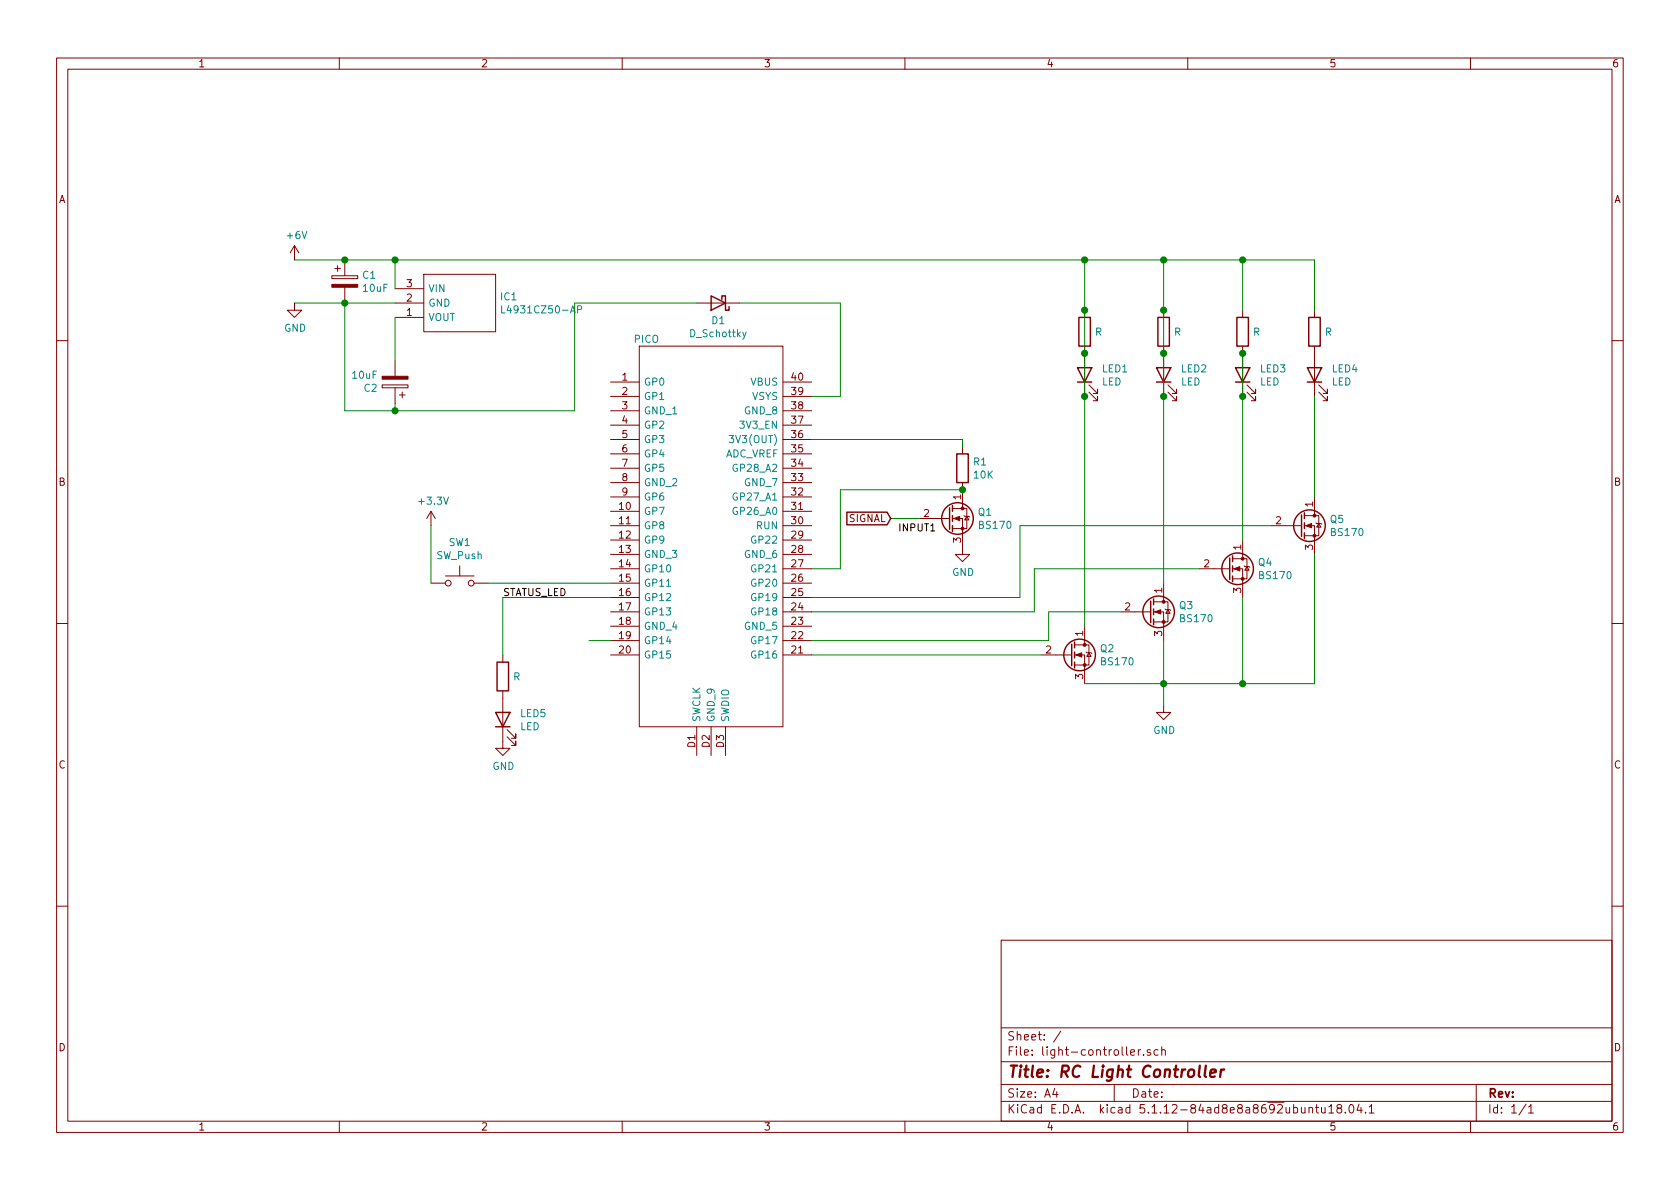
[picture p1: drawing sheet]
EESchema Schematic File Version 4
EELAYER 30 0
EELAYER END
$Descr A4 11693 8268
encoding utf-8
Sheet 1 1
Title "RC Light Controller"
Date ""
Rev ""
Comp ""
Comment1 ""
Comment2 ""
Comment3 ""
Comment4 ""
$EndDescr
$Comp
L power:+6V #PWR?
U 1 1
P 2050 1800
F 0 "#PWR?" H 2050 1650 50  0001 C CNN
F 1 "+6V" H 2065 1973 50  0000 C CNN
F 2 "" H 2050 1800 50  0001 C CNN
F 3 "" H 2050 1800 50  0001 C CNN
	1    2050 1800
	1    0    0    -1  
$EndComp
$Comp
L light-controller:L4931CZ50-AP IC1
U 1 1
P 2750 2000
F 0 "IC1" H 3478 1946 50  0000 L CNN
F 1 "L4931CZ50-AP" H 3478 1855 50  0000 L CNN
F 2 "TO-92" H 3500 2100 50  0001 L CNN
F 3 "http://www.st.com/web/en/resource/technical/document/datasheet/CD00000971.pdf" H 3500 2000 50  0001 L CNN
F 4 "L4931CZ50-AP, Low Dropout Voltage Regulator, 0.25A, 5 V +/-2%, 3-Pin TO-92" H 3500 1900 50  0001 L CNN "Description"
F 5 "" H 3500 1800 50  0001 L CNN "Height"
F 6 "STMicroelectronics" H 3500 1700 50  0001 L CNN "Manufacturer_Name"
F 7 "L4931CZ50-AP" H 3500 1600 50  0001 L CNN "Manufacturer_Part_Number"
F 8 "511-L4931CZ50-AP" H 3500 1500 50  0001 L CNN "Mouser Part Number"
F 9 "https://www.mouser.co.uk/ProductDetail/STMicroelectronics/L4931CZ50-AP?qs=UNGD%252Bru69Do2UQWm%252BhYTFw%3D%3D" H 3500 1400 50  0001 L CNN "Mouser Price/Stock"
F 10 "L4931CZ50-AP" H 3500 1300 50  0001 L CNN "Arrow Part Number"
F 11 "https://www.arrow.com/en/products/l4931cz50-ap/stmicroelectronics" H 3500 1200 50  0001 L CNN "Arrow Price/Stock"
	1    2750 2000
	1    0    0    -1  
$EndComp
$Comp
L power:GND #PWR?
U 1 1
P 2050 2100
F 0 "#PWR?" H 2050 1850 50  0001 C CNN
F 1 "GND" H 2055 1927 50  0000 C CNN
F 2 "" H 2050 2100 50  0001 C CNN
F 3 "" H 2050 2100 50  0001 C CNN
	1    2050 2100
	1    0    0    -1  
$EndComp
Wire Wire Line
	2050 2100 2400 2100
$Comp
L Device:CP C1
U 1 1
P 2400 1950
F 0 "C1" H 2518 1996 50  0000 L CNN
F 1 "10uF" H 2518 1905 50  0000 L CNN
F 2 "" H 2438 1800 50  0001 C CNN
F 3 "~" H 2400 1950 50  0001 C CNN
	1    2400 1950
	1    0    0    -1  
$EndComp
Connection ~ 2400 2100
Wire Wire Line
	2400 2100 2750 2100
Wire Wire Line
	2050 1800 2400 1800
$Comp
L Device:CP C2
U 1 1
P 2750 2650
F 0 "C2" H 2868 2696 50  0000 L CNN
F 1 "10uF" H 2868 2605 50  0000 L CNN
F 2 "" H 2788 2500 50  0001 C CNN
F 3 "~" H 2750 2650 50  0001 C CNN
	1    2750 2650
	-1   0    0    1   
$EndComp
Wire Wire Line
	2400 1800 2750 1800
Wire Wire Line
	2750 1800 2750 2000
Connection ~ 2400 1800
Wire Wire Line
	2400 2100 2400 2850
Wire Wire Line
	4000 2100 4850 2100
Wire Wire Line
	5850 2100 5850 2750
Wire Wire Line
	5150 2100 5850 2100
$Comp
L Device:D_Schottky D1
U 1 1
P 5000 2100
F 0 "D1" H 5000 2225 50  0000 C CNN
F 1 "D_Schottky" H 5000 2316 50  0000 C CNN
F 2 "" H 5000 2100 50  0001 C CNN
F 3 "~" H 5000 2100 50  0001 C CNN
	1    5000 2100
	-1   0    0    1   
$EndComp
$Comp
L Transistor_FET:BS170 Q2
U 1 1
P 7450 4550
F 0 "Q2" H 7654 4596 50  0000 L CNN
F 1 "BS170" H 7654 4505 50  0000 L CNN
F 2 "Package_TO_SOT_THT:TO-92_Inline" H 7650 4475 50  0001 L CIN
F 3 "https://www.onsemi.com/pub/Collateral/BS170-D.PDF" H 7450 4550 50  0001 L CNN
	1    7450 4550
	1    0    0    -1  
$EndComp
$Comp
L Device:LED LED1
U 1 1
P 7550 2600
F 0 "LED1" V 7589 2482 50  0000 R CNN
F 1 "LED" V 7498 2482 50  0000 R CNN
F 2 "" H 7550 2600 50  0001 C CNN
F 3 "~" H 7550 2600 50  0001 C CNN
	1    7550 2600
	0    -1   -1   0   
$EndComp
$Comp
L Device:R R2
U 1 1
P 7550 2300
F 0 "R2" H 7620 2346 50  0001 L CNN
F 1 "R" H 7620 2300 50  0000 L CNN
F 2 "" V 7480 2300 50  0001 C CNN
F 3 "~" H 7550 2300 50  0001 C CNN
	1    7550 2300
	1    0    0    -1  
$EndComp
$Comp
L Device:R R3
U 1 1
P 8100 2300
F 0 "R3" H 8170 2346 50  0001 L CNN
F 1 "R" H 8170 2300 50  0000 L CNN
F 2 "" V 8030 2300 50  0001 C CNN
F 3 "~" H 8100 2300 50  0001 C CNN
	1    8100 2300
	1    0    0    -1  
$EndComp
$Comp
L Device:LED LED2
U 1 1
P 8100 2600
F 0 "LED2" V 8139 2482 50  0000 R CNN
F 1 "LED" V 8048 2482 50  0000 R CNN
F 2 "" H 8100 2600 50  0001 C CNN
F 3 "~" H 8100 2600 50  0001 C CNN
	1    8100 2600
	0    -1   -1   0   
$EndComp
$Comp
L Device:R R4
U 1 1
P 8650 2300
F 0 "R4" H 8720 2346 50  0001 L CNN
F 1 "R" H 8720 2300 50  0000 L CNN
F 2 "" V 8580 2300 50  0001 C CNN
F 3 "~" H 8650 2300 50  0001 C CNN
	1    8650 2300
	1    0    0    -1  
$EndComp
$Comp
L Device:LED LED3
U 1 1
P 8650 2600
F 0 "LED3" V 8689 2482 50  0000 R CNN
F 1 "LED" V 8598 2482 50  0000 R CNN
F 2 "" H 8650 2600 50  0001 C CNN
F 3 "~" H 8650 2600 50  0001 C CNN
	1    8650 2600
	0    -1   -1   0   
$EndComp
$Comp
L Transistor_FET:BS170 Q3
U 1 1
P 8000 4250
F 0 "Q3" H 8204 4296 50  0000 L CNN
F 1 "BS170" H 8204 4205 50  0000 L CNN
F 2 "Package_TO_SOT_THT:TO-92_Inline" H 8200 4175 50  0001 L CIN
F 3 "https://www.onsemi.com/pub/Collateral/BS170-D.PDF" H 8000 4250 50  0001 L CNN
	1    8000 4250
	1    0    0    -1  
$EndComp
$Comp
L Transistor_FET:BS170 Q4
U 1 1
P 8550 3950
F 0 "Q4" H 8754 3996 50  0000 L CNN
F 1 "BS170" H 8754 3905 50  0000 L CNN
F 2 "Package_TO_SOT_THT:TO-92_Inline" H 8750 3875 50  0001 L CIN
F 3 "https://www.onsemi.com/pub/Collateral/BS170-D.PDF" H 8550 3950 50  0001 L CNN
	1    8550 3950
	1    0    0    -1  
$EndComp
Connection ~ 8100 1800
Wire Wire Line
	8100 1800 8650 1800
$Comp
L Device:R R1
U 1 1
P 6700 3250
F 0 "R1" H 6770 3296 50  0000 L CNN
F 1 "10K" H 6770 3205 50  0000 L CNN
F 2 "" V 6630 3250 50  0001 C CNN
F 3 "~" H 6700 3250 50  0001 C CNN
	1    6700 3250
	1    0    0    -1  
$EndComp
$Comp
L Transistor_FET:BS170 Q1
U 1 1
P 6600 3600
F 0 "Q1" H 6804 3646 50  0000 L CNN
F 1 "BS170" H 6804 3555 50  0000 L CNN
F 2 "Package_TO_SOT_THT:TO-92_Inline" H 6800 3525 50  0001 L CIN
F 3 "https://www.onsemi.com/pub/Collateral/BS170-D.PDF" H 6600 3600 50  0001 L CNN
	1    6600 3600
	1    0    0    -1  
$EndComp
$Comp
L power:GND #PWR?
U 1 1
P 6700 3800
F 0 "#PWR?" H 6700 3550 50  0001 C CNN
F 1 "GND" H 6705 3627 50  0000 C CNN
F 2 "" H 6700 3800 50  0001 C CNN
F 3 "" H 6700 3800 50  0001 C CNN
	1    6700 3800
	1    0    0    -1  
$EndComp
Wire Wire Line
	2400 2850 2750 2850
Wire Wire Line
	2750 2800 2750 2850
Text GLabel 6200 3600 0    50   Input ~ 0
SIGNAL
$Comp
L power:GND #PWR?
U 1 1
P 8100 4900
F 0 "#PWR?" H 8100 4650 50  0001 C CNN
F 1 "GND" H 8105 4727 50  0000 C CNN
F 2 "" H 8100 4900 50  0001 C CNN
F 3 "" H 8100 4900 50  0001 C CNN
	1    8100 4900
	1    0    0    -1  
$EndComp
Wire Wire Line
	5850 2750 5650 2750
Wire Wire Line
	4250 4450 4100 4450
Text Label 6250 3700 0    50   ~ 0
INPUT1
Connection ~ 7550 2150
Wire Wire Line
	7550 2150 7550 2450
Connection ~ 7550 2450
Wire Wire Line
	7550 2450 7550 2750
Connection ~ 8100 2150
Wire Wire Line
	8100 2150 8100 2450
Connection ~ 8100 2450
Wire Wire Line
	8100 2450 8100 2750
Connection ~ 8650 2450
Wire Wire Line
	7550 1800 7550 2150
Wire Wire Line
	8100 1800 8100 2150
Wire Wire Line
	8100 2750 8100 4050
Connection ~ 8100 2750
Wire Wire Line
	7300 4450 7300 4250
Wire Wire Line
	7300 4250 7800 4250
$Comp
L Device:LED LED4
U 1 1
P 9150 2600
F 0 "LED4" V 9189 2482 50  0000 R CNN
F 1 "LED" V 9098 2482 50  0000 R CNN
F 2 "" H 9150 2600 50  0001 C CNN
F 3 "~" H 9150 2600 50  0001 C CNN
	1    9150 2600
	0    -1   -1   0   
$EndComp
$Comp
L Device:R R?
U 1 1
P 9150 2300
F 0 "R?" H 9220 2346 50  0001 L CNN
F 1 "R" H 9220 2300 50  0000 L CNN
F 2 "" V 9080 2300 50  0001 C CNN
F 3 "~" H 9150 2300 50  0001 C CNN
	1    9150 2300
	1    0    0    -1  
$EndComp
Wire Wire Line
	8650 1800 8650 2150
Wire Wire Line
	8650 1800 9150 1800
Wire Wire Line
	9150 1800 9150 2150
Wire Wire Line
	8650 2450 8650 2750
Connection ~ 8650 1800
Wire Wire Line
	8650 2750 8650 3750
Connection ~ 8650 2750
Wire Wire Line
	8350 3950 7200 3950
Wire Wire Line
	7200 3950 7200 4250
$Comp
L Transistor_FET:BS170 Q5
U 1 1
P 9050 3650
F 0 "Q5" H 9254 3696 50  0000 L CNN
F 1 "BS170" H 9254 3605 50  0000 L CNN
F 2 "Package_TO_SOT_THT:TO-92_Inline" H 9250 3575 50  0001 L CIN
F 3 "https://www.onsemi.com/pub/Collateral/BS170-D.PDF" H 9050 3650 50  0001 L CNN
	1    9050 3650
	1    0    0    -1  
$EndComp
Wire Wire Line
	9150 2750 9150 3450
Wire Wire Line
	8850 3650 7100 3650
Wire Wire Line
	7100 3650 7100 4150
$Comp
L Device:LED LED5
U 1 1
P 3500 5000
F 0 "LED5" V 3539 4882 50  0000 R CNN
F 1 "LED" V 3448 4882 50  0000 R CNN
F 2 "" H 3500 5000 50  0001 C CNN
F 3 "~" H 3500 5000 50  0001 C CNN
	1    3500 5000
	0    -1   -1   0   
$EndComp
$Comp
L Device:R R?
U 1 1
P 3500 4700
F 0 "R?" H 3570 4746 50  0001 L CNN
F 1 "R" H 3570 4700 50  0000 L CNN
F 2 "" V 3430 4700 50  0001 C CNN
F 3 "~" H 3500 4700 50  0001 C CNN
	1    3500 4700
	1    0    0    -1  
$EndComp
Wire Wire Line
	3500 4150 3500 4550
$Comp
L power:GND #PWR?
U 1 1
P 3500 5150
F 0 "#PWR?" H 3500 4900 50  0001 C CNN
F 1 "GND" H 3505 4977 50  0000 C CNN
F 2 "" H 3500 5150 50  0001 C CNN
F 3 "" H 3500 5150 50  0001 C CNN
	1    3500 5150
	1    0    0    -1  
$EndComp
Wire Wire Line
	7550 4750 8100 4750
Wire Wire Line
	8100 4750 8100 4900
Wire Wire Line
	8100 4450 8100 4750
Connection ~ 8100 4750
Wire Wire Line
	8650 4150 8650 4750
Wire Wire Line
	8650 4750 8100 4750
Wire Wire Line
	9150 3850 9150 4750
Wire Wire Line
	9150 4750 8650 4750
Connection ~ 8650 4750
Text Label 3500 4150 0    50   ~ 0
STATUS_LED
Wire Wire Line
	5850 3400 5850 3950
Wire Wire Line
	5850 3950 5650 3950
Connection ~ 6700 3400
Wire Wire Line
	5850 3400 6700 3400
Wire Wire Line
	6400 3600 6200 3600
Wire Wire Line
	6700 3050 6700 3100
Wire Wire Line
	5650 3050 6700 3050
Wire Wire Line
	5650 4150 7100 4150
Wire Wire Line
	5650 4250 7200 4250
Wire Wire Line
	5650 4450 7300 4450
Wire Wire Line
	5650 4550 7250 4550
Wire Wire Line
	4250 4150 3500 4150
$Comp
L light-controller:PICO J?
U 1 1
P 4250 2650
F 0 "J?" H 4950 -39 50  0001 C CNN
F 1 "PICO" H 4500 2950 50  0000 C CNN
F 2 "PICO" H 5500 4850 50  0001 L CNN
F 3 "https://datasheets.raspberrypi.org/pico/pico_datasheet.pdf" H 5500 4750 50  0001 L CNN
F 4 "RP2040 microcontroller chip designed by Raspberry Pi in the United Kingdom 2  SPI, 2  I2C, 2  UART, 3  12-bit ADC, 16  controllable PWM channels" H 5500 4650 50  0001 L CNN "Description"
F 5 "1" H 5500 4550 50  0001 L CNN "Height"
F 6 "RASPBERRY-PI" H 5500 4450 50  0001 L CNN "Manufacturer_Name"
F 7 "PICO" H 5500 4350 50  0001 L CNN "Manufacturer_Part_Number"
F 8 "" H 5500 4250 50  0001 L CNN "Mouser Part Number"
F 9 "" H 5500 4150 50  0001 L CNN "Mouser Price/Stock"
F 10 "" H 5500 4050 50  0001 L CNN "Arrow Part Number"
F 11 "" H 5500 3950 50  0001 L CNN "Arrow Price/Stock"
	1    4250 2650
	1    0    0    -1  
$EndComp
Wire Wire Line
	2750 2200 2750 2500
Wire Wire Line
	7550 1800 8100 1800
Wire Wire Line
	2750 1800 7550 1800
Connection ~ 2750 1800
Connection ~ 7550 1800
Wire Wire Line
	2750 2850 4000 2850
Wire Wire Line
	4000 2100 4000 2850
Connection ~ 2750 2850
Wire Wire Line
	7550 2750 7550 4350
Connection ~ 7550 2750
$Comp
L Switch:SW_Push SW1
U 1 1
P 3200 4050
F 0 "SW1" H 3200 4335 50  0000 C CNN
F 1 "SW_Push" H 3200 4244 50  0000 C CNN
F 2 "" H 3200 4250 50  0001 C CNN
F 3 "~" H 3200 4250 50  0001 C CNN
	1    3200 4050
	1    0    0    -1  
$EndComp
Wire Wire Line
	3400 4050 4250 4050
$Comp
L power:+3.3V #PWR?
U 1 1
P 3000 3650
F 0 "#PWR?" H 3000 3500 50  0001 C CNN
F 1 "+3.3V" H 3015 3823 50  0000 C CNN
F 2 "" H 3000 3650 50  0001 C CNN
F 3 "" H 3000 3650 50  0001 C CNN
	1    3000 3650
	1    0    0    -1  
$EndComp
Wire Wire Line
	3000 3650 3000 4050
$EndSCHEMATC
